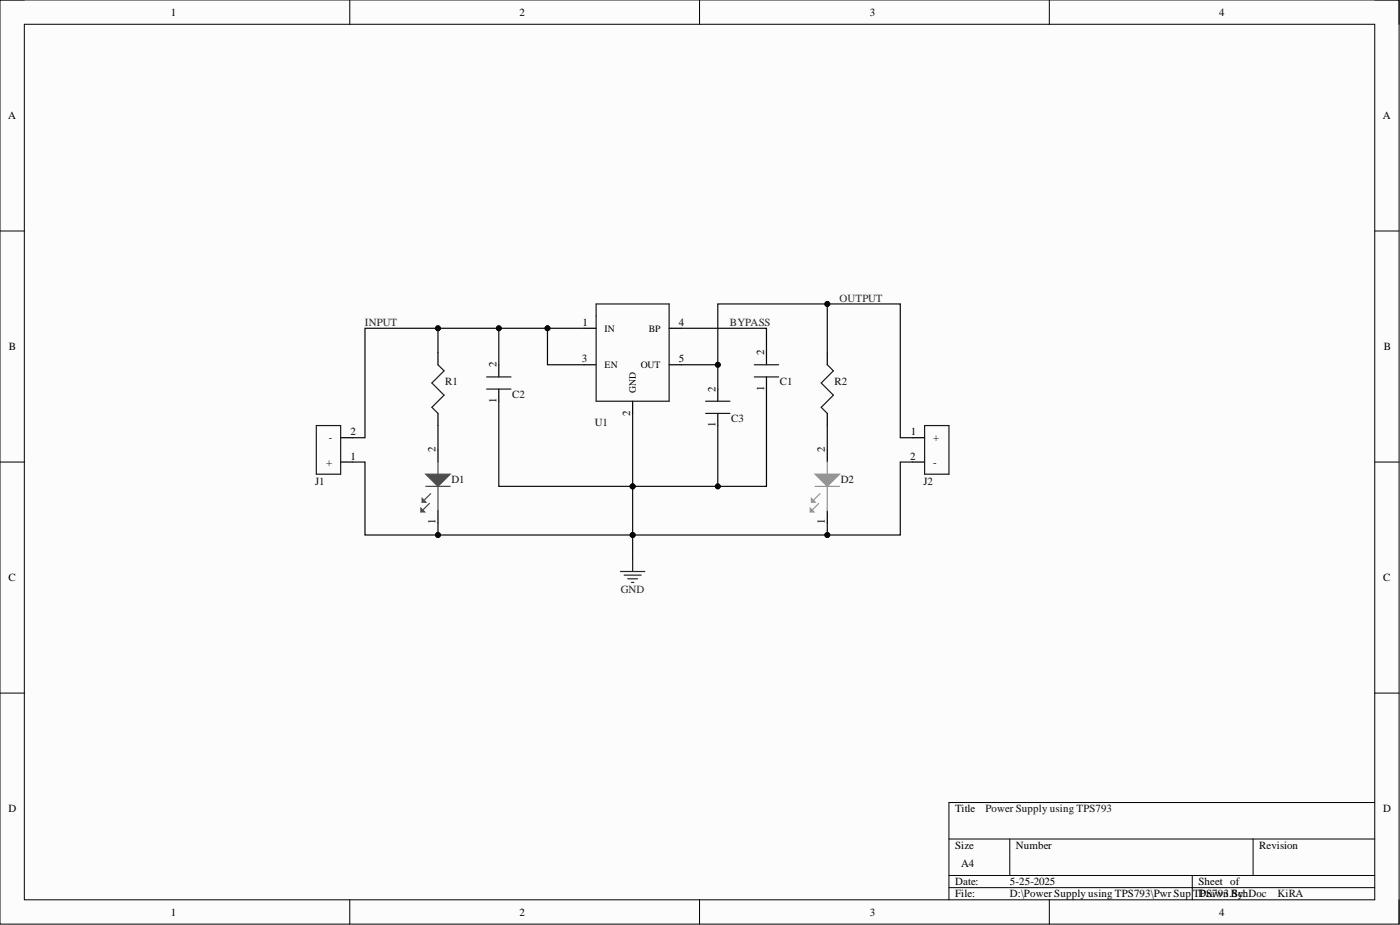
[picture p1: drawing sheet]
<svg xmlns="http://www.w3.org/2000/svg" width="292mm" height="193mm" viewBox="0 0 292 193" stroke-linecap="round" stroke-linejoin="round" font-family="sans-serif">
<path d="M0 0h291.9v192.8h-291.9z" fill-rule="evenodd" fill="#fcfcfc"/>
<path d="M0 0h291.9v192.8h-291.9z" fill="none" stroke="#000" stroke-width=".21"/>
<path d="M5.1 5.1h281.7v182.6h-281.7z" fill-rule="evenodd" fill="#fcfcfc"/>
<g fill="none" stroke="#000" stroke-width=".21">
<path d="M0 0h5.1M73 0v5.1M146 0v5.1M218.9 0v5.1M286.8 0h5.1v5.1M5.1 5.1h281.7v182.6h-281.7zM0 48.2h5.1M286.8 48.2h5.1M0 96.4h5.1M286.8 96.4h5.1M0 144.6h5.1M286.8 144.6h5.1"/>
<path d="M198 175h88.8M210.7 175v7.6M261.4 175v7.6M286.8 167.4h-88.8v20.3M73 187.7v5.1M146 187.7v5.1M198 182.6h88.8M198 185.2h88.8M218.9 187.7v5.1M248.8 182.6v5.1M291.9 187.7v5.1"/>
</g>
<g fill="none" stroke="#000" stroke-width=".25">
<path d="M91.4 73.6v2.5M121.8 68.5h2.6M121.8 76.1h2.6M139.6 68.5h2.5M139.6 76.1h2.5M71.1 96.4h2.5M71.1 91.3h2.5M91.4 86.2v2.6M91.4 93.9v2.5M132 83.7v2.5M190.4 96.4h2.5M190.4 91.3h2.5"/>
<path d="M91.4 106.5v2.6"/>
</g>
<path d="M91.4 76.1l1.2 1.3-2.5 2.5 2.5 2.5-2.5 2.6 1.3 1.2M124.4 63.4h15.2v20.3h-15.2zM66 88.8h5.1v10.1h-5.1zM192.9 88.8h5.1v10.1h-5.1z" fill="none" stroke="#1c1c1c" stroke-width=".25"/>
<path d="M129.5 119.2h5M130.2 120h3.6M132 116.7v2.5M131 120.7h2M131.7 121.5h.5" fill="none" stroke="#262626" stroke-width=".25"/>
<path d="M91.4 96.4v2.5M88.8 101.5h5.1M91.4 101.5v5" fill="none" stroke="#4c4c4c" stroke-width=".25"/>
<path d="M88.8 98.9h5.1l-2.5 2.6z" fill="#4c4c4c"/>
<path d="M88.8 98.9h5.1l-2.5 2.6zM89.9 103l-1.8 1.8" fill="none" stroke="#4c4c4c" stroke-width=".25"/>
<path d="M88.1 104l.7 .8h-.7z" fill="#4c4c4c"/>
<path d="M88.1 104l.7 .8h-.7zM89.6 105l-1.8 1.8" fill="none" stroke="#4c4c4c" stroke-width=".25"/>
<path d="M87.8 106l.8 .8h-.8z" fill="#4c4c4c"/>
<path d="M87.8 106l.8 .8h-.8z" fill="none" stroke="#4c4c4c" stroke-width=".25"/>
<path d="M172.6 73.6v2.5M172.6 86.2v2.6M172.6 93.9v2.5M172.6 106.5v2.6" fill="none" stroke="#000" stroke-width=".25"/>
<path d="M172.6 76.1l1.3 1.3-2.6 2.5 2.6 2.5-2.6 2.6 1.3 1.2" fill="none" stroke="#1c1c1c" stroke-width=".25"/>
<path d="M172.6 96.4v2.5M170.1 101.5h5M172.6 101.5v5" fill="none" stroke="#969696" stroke-width=".25"/>
<path d="M170.1 98.9h5l-2.5 2.6z" fill="#969696"/>
<path d="M170.1 98.9h5l-2.5 2.6zM171.1 103l-1.8 1.8" fill="none" stroke="#969696" stroke-width=".25"/>
<path d="M169.3 104l.8 .8h-.8z" fill="#969696"/>
<path d="M169.3 104l.8 .8h-.8zM170.8 105l-1.7 1.8" fill="none" stroke="#969696" stroke-width=".25"/>
<path d="M169.1 106l.7 .8h-.7z" fill="#969696"/>
<path d="M169.1 106l.7 .8h-.7z" fill="none" stroke="#969696" stroke-width=".25"/>
<path d="M104.1 76.1v2.5M159.9 73.6v2.5M159.9 78.6v2.6M104.1 81.2v2.5M149.8 81.2v2.5M149.8 86.2v2.6" fill="none" stroke="#000" stroke-width=".25"/>
<path d="M101.5 78.6h5.1M157.4 78.6h5.1M157.4 76.1h5.1M101.5 81.2h5.1M147.2 86.2h5.1M147.2 83.7h5.1" fill="none" stroke="#1c1c1c" stroke-width=".25"/>
<path d="M104.1 68.5v7.6" fill="none" stroke="#0e0e0e" stroke-width=".25"/>
<circle cx="104.1" cy="68.5" r=".51" fill="#0e0e0e"/>
<circle cx="104.1" cy="68.5" r=".51" fill="none" stroke="#0e0e0e" stroke-width=".21"/>
<path d="M132 86.2v30.5" fill="none" stroke="#0e0e0e" stroke-width=".25"/>
<circle cx="132" cy="101.5" r=".51" fill="#0e0e0e"/>
<circle cx="132" cy="101.5" r=".51" fill="none" stroke="#0e0e0e" stroke-width=".21"/>
<circle cx="132" cy="111.6" r=".51" fill="#0e0e0e"/>
<circle cx="132" cy="111.6" r=".51" fill="none" stroke="#0e0e0e" stroke-width=".21"/>
<path d="M142.1 68.5h17.8v5.1M104.1 83.7v17.8h27.9" fill="none" stroke="#0e0e0e" stroke-width=".25"/>
<circle cx="132" cy="101.5" r=".51" fill="#0e0e0e"/>
<circle cx="132" cy="101.5" r=".51" fill="none" stroke="#0e0e0e" stroke-width=".21"/>
<path d="M142.1 76.1h7.7v5.1" fill="none" stroke="#0e0e0e" stroke-width=".25"/>
<circle cx="149.8" cy="76.1" r=".51" fill="#0e0e0e"/>
<circle cx="149.8" cy="76.1" r=".51" fill="none" stroke="#0e0e0e" stroke-width=".21"/>
<path d="M149.8 88.8v12.7" fill="none" stroke="#0e0e0e" stroke-width=".25"/>
<circle cx="149.8" cy="101.5" r=".51" fill="#0e0e0e"/>
<circle cx="149.8" cy="101.5" r=".51" fill="none" stroke="#0e0e0e" stroke-width=".21"/>
<path d="M159.9 81.2v20.3h-27.9" fill="none" stroke="#0e0e0e" stroke-width=".25"/>
<circle cx="149.8" cy="101.5" r=".51" fill="#0e0e0e"/>
<circle cx="149.8" cy="101.5" r=".51" fill="none" stroke="#0e0e0e" stroke-width=".21"/>
<circle cx="132" cy="101.5" r=".51" fill="#0e0e0e"/>
<circle cx="132" cy="101.5" r=".51" fill="none" stroke="#0e0e0e" stroke-width=".21"/>
<path d="M91.4 68.5v5.1M91.4 88.8v5.1" fill="none" stroke="#0e0e0e" stroke-width=".25"/>
<circle cx="91.4" cy="68.5" r=".51" fill="#0e0e0e"/>
<circle cx="91.4" cy="68.5" r=".51" fill="none" stroke="#0e0e0e" stroke-width=".21"/>
<path d="M91.4 109.1v2.5h40.6" fill="none" stroke="#0e0e0e" stroke-width=".25"/>
<circle cx="91.4" cy="111.6" r=".51" fill="#0e0e0e"/>
<circle cx="91.4" cy="111.6" r=".51" fill="none" stroke="#0e0e0e" stroke-width=".21"/>
<circle cx="132" cy="111.6" r=".51" fill="#0e0e0e"/>
<circle cx="132" cy="111.6" r=".51" fill="none" stroke="#0e0e0e" stroke-width=".21"/>
<path d="M172.6 73.6v-10.2h-22.8v12.7" fill="none" stroke="#0e0e0e" stroke-width=".25"/>
<circle cx="149.8" cy="76.1" r=".51" fill="#0e0e0e"/>
<circle cx="149.8" cy="76.1" r=".51" fill="none" stroke="#0e0e0e" stroke-width=".21"/>
<circle cx="172.6" cy="63.4" r=".51" fill="#0e0e0e"/>
<circle cx="172.6" cy="63.4" r=".51" fill="none" stroke="#0e0e0e" stroke-width=".21"/>
<path d="M172.6 88.8v5.1M172.6 109.1v2.5h-40.6" fill="none" stroke="#0e0e0e" stroke-width=".25"/>
<circle cx="132" cy="111.6" r=".51" fill="#0e0e0e"/>
<circle cx="132" cy="111.6" r=".51" fill="none" stroke="#0e0e0e" stroke-width=".21"/>
<circle cx="172.6" cy="111.6" r=".51" fill="#0e0e0e"/>
<circle cx="172.6" cy="111.6" r=".51" fill="none" stroke="#0e0e0e" stroke-width=".21"/>
<path d="M172.6 63.4h15.2v27.9h2.6" fill="none" stroke="#0e0e0e" stroke-width=".25"/>
<circle cx="172.6" cy="63.4" r=".51" fill="#0e0e0e"/>
<circle cx="172.6" cy="63.4" r=".51" fill="none" stroke="#0e0e0e" stroke-width=".21"/>
<path d="M190.4 96.4h-2.6v15.2h-15.2" fill="none" stroke="#0e0e0e" stroke-width=".25"/>
<circle cx="172.6" cy="111.6" r=".51" fill="#0e0e0e"/>
<circle cx="172.6" cy="111.6" r=".51" fill="none" stroke="#0e0e0e" stroke-width=".21"/>
<path d="M114.2 68.5v7.6h7.6" fill="none" stroke="#0e0e0e" stroke-width=".25"/>
<circle cx="114.2" cy="68.5" r=".51" fill="#0e0e0e"/>
<circle cx="114.2" cy="68.5" r=".51" fill="none" stroke="#0e0e0e" stroke-width=".21"/>
<path d="M121.8 68.5h-45.6v22.8h-2.6" fill="none" stroke="#0e0e0e" stroke-width=".25"/>
<circle cx="91.4" cy="68.5" r=".51" fill="#0e0e0e"/>
<circle cx="91.4" cy="68.5" r=".51" fill="none" stroke="#0e0e0e" stroke-width=".21"/>
<circle cx="104.1" cy="68.5" r=".51" fill="#0e0e0e"/>
<circle cx="104.1" cy="68.5" r=".51" fill="none" stroke="#0e0e0e" stroke-width=".21"/>
<circle cx="114.2" cy="68.5" r=".51" fill="#0e0e0e"/>
<circle cx="114.2" cy="68.5" r=".51" fill="none" stroke="#0e0e0e" stroke-width=".21"/>
<path d="M73.6 96.4h2.6v15.2h15.2" fill="none" stroke="#0e0e0e" stroke-width=".25"/>
<circle cx="91.4" cy="111.6" r=".51" fill="#0e0e0e"/>
<circle cx="91.4" cy="111.6" r=".51" fill="none" stroke="#0e0e0e" stroke-width=".21"/>
<g font-size="2.3">
<text x="35.6" y="3.3">1</text>
<text x="108.4" y="3.3">2</text>
<text x="181.5" y="3.3">3</text>
<text x="254.3" y="3.3">4</text>
<text x="1.7" y="24.9">A</text>
<text x="288.5" y="24.9">A</text>
<text x="121.5" y="68">1</text>
<text x="141.6" y="68">4</text>
<text x="1.9" y="73.1">B</text>
<text x="103.6" y="76.6" transform="rotate(-90 103.6 76.6)">2</text>
<text x="121.4" y="75.6">3</text>
<text x="141.6" y="75.6">5</text>
<text x="159.4" y="74.1" transform="rotate(-90 159.4 74.1)">2</text>
<text x="288.7" y="73.1">B</text>
<text x="149.3" y="81.7" transform="rotate(-90 149.3 81.7)">2</text>
<text x="159.4" y="81.5" transform="rotate(-90 159.4 81.5)">1</text>
<text x="103.6" y="84" transform="rotate(-90 103.6 84)">1</text>
<text x="131.5" y="86.7" transform="rotate(-90 131.5 86.7)">2</text>
<text x="149.3" y="89.1" transform="rotate(-90 149.3 89.1)">1</text>
<text x="68.6" y="92.1">-</text>
<text x="73.1" y="95.9">1</text>
<text x="73.1" y="90.8">2</text>
<text x="90.9" y="94.4" transform="rotate(-90 90.9 94.4)">2</text>
<text x="172.1" y="94.4" transform="rotate(-90 172.1 94.4)">2</text>
<text x="189.9" y="95.9">2</text>
<text x="190" y="90.8">1</text>
<text x="194.7" y="92.1">+</text>
<text x="68" y="97.2">+</text>
<text x="194.7" y="97.2">-</text>
<text x="90.9" y="109.4" transform="rotate(-90 90.9 109.4)">1</text>
<text x="172.1" y="109.4" transform="rotate(-90 172.1 109.4)">1</text>
<text x="1.8" y="121.3">C</text>
<text x="288.6" y="121.3">C</text>
<text x="1.8" y="169.4">D</text>
<text x="199.3" y="169.4">Title</text>
<text x="288.6" y="169.4">D</text>
<text x="199.3" y="177.1">Size</text>
<text x="212" y="177.1">Number</text>
<text x="262.7" y="177.1">Revision</text>
<text x="199.3" y="184.7">Date:</text>
<text x="200.5" y="180.9">A4</text>
<text x="210.7" y="184.7">5-25-2025</text>
<text x="250" y="184.7">Sheet of</text>
<text x="35.6" y="191">1</text>
<text x="108.4" y="191">2</text>
<text x="181.5" y="191">3</text>
<text x="199.3" y="187.2">File:</text>
<text x="210.7" y="187.2">D:\Power Supply using TPS793\Pwr Sup</text>
<text x="248.9" y="187.2">TDrawn By:</text>
<text x="250.4" y="187.2">PS793.SchDoc</text>
<text x="254.3" y="191">4</text>
</g>
<g font-size="2.3" fill="#262626">
<text x="175.1" y="62.9">OUTPUT</text>
<text x="76.2" y="68">INPUT</text>
<text x="152.3" y="68">BYPASS</text>
<text x="129.5" y="123.8">GND</text>
</g>
<g font-size="2.3" fill="#0e0e0e">
<text x="92.9" y="80.4">R1</text>
<text x="106.9" y="82.9">C2</text>
<text x="162.7" y="80.4">C1</text>
<text x="174.1" y="80.4">R2</text>
<text x="124.1" y="88.8">U1</text>
<text x="152.6" y="88">C3</text>
<text x="65.7" y="101.2">J1</text>
<text x="94.2" y="100.7">D1</text>
<text x="175.4" y="100.7">D2</text>
<text x="192.7" y="101.2">J2</text>
<text x="205.6" y="169.4">Power Supply using TPS793</text>
<text x="266.5" y="187.2">KiRA</text>
</g>
<g font-size="2">
<text x="126.2" y="69.2">IN</text>
<text x="135.4" y="69.2">BP</text>
<text x="126.2" y="76.8">EN</text>
<text x="133.7" y="76.8">OUT</text>
<text x="132.7" y="81.9" transform="rotate(-90 132.7 81.9)">GND</text>
</g>
</svg>
